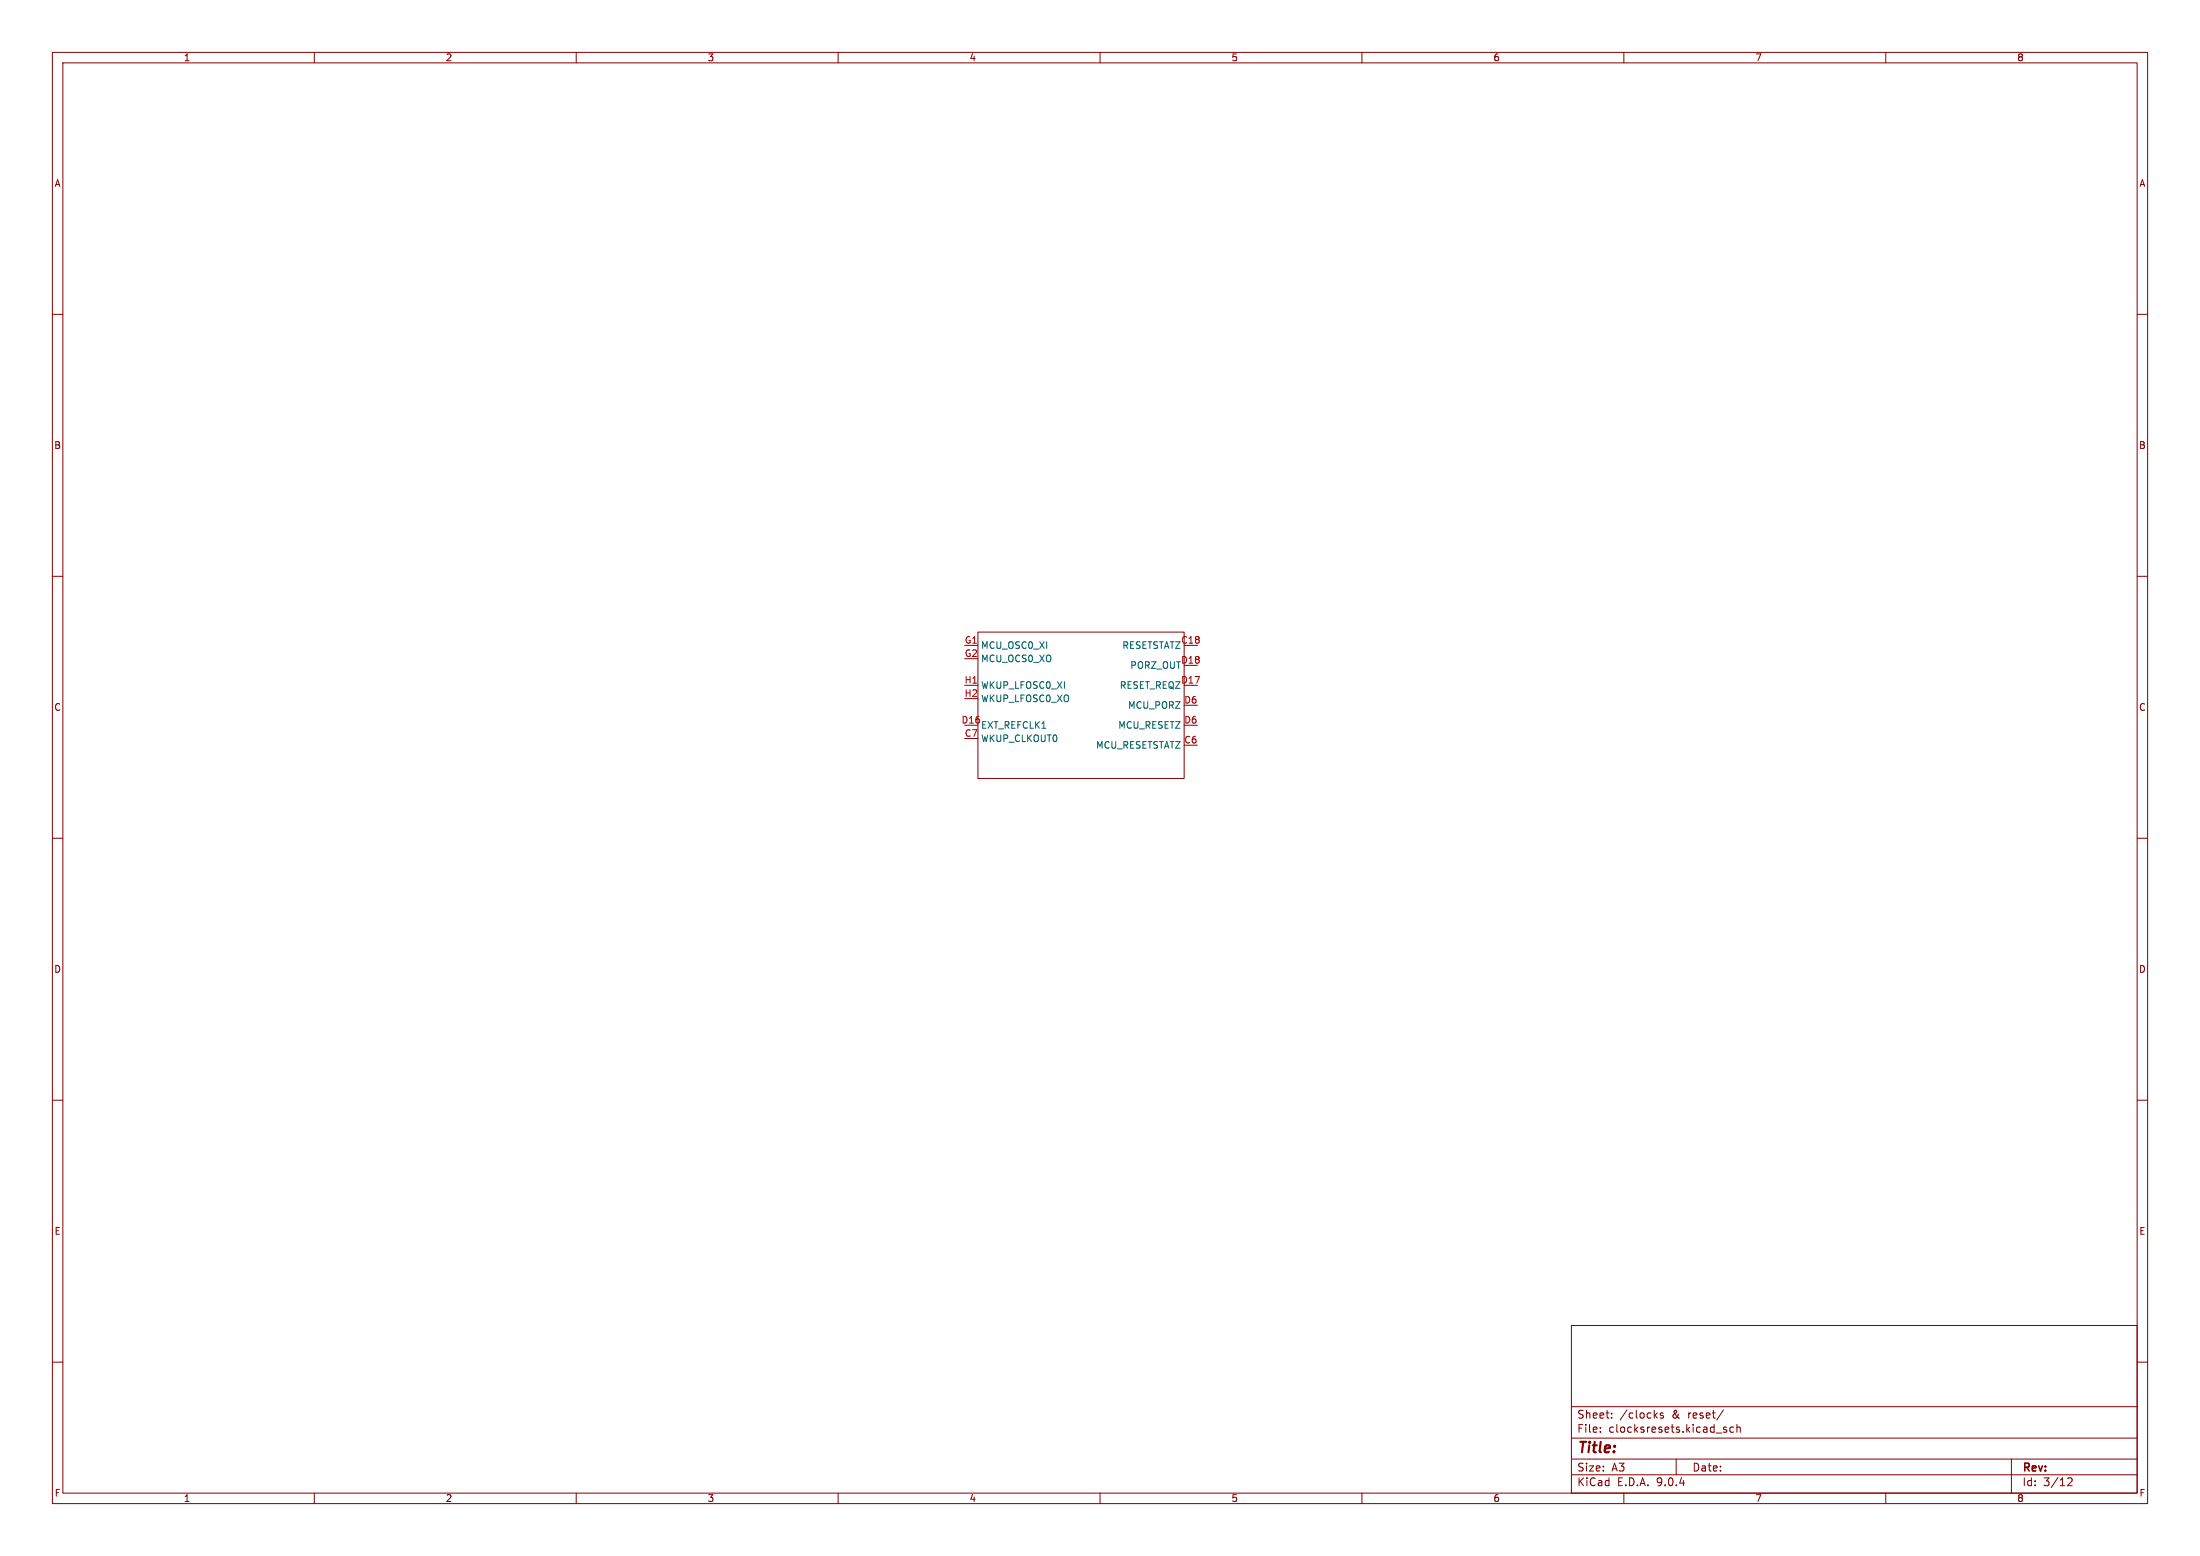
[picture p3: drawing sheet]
<svg xmlns="http://www.w3.org/2000/svg" width="420mm" height="297mm" viewBox="0 0 420 297" stroke-linecap="round" stroke-linejoin="round" font-family="sans-serif">
<g fill="none" stroke="#840000" stroke-width=".19">
<path d="M10 10h400v277h-400zM12 12h396v273h-396zM60 10v2M110 10v2M160 10v2M210 10v2M260 10v2M310 10v2M360 10v2M10 60h2M408 60h2M10 110h2"/>
<path d="M408 110h2M184.1 130.8h2.6M186.7 120.7h39.4v27.9h-39.4zM10 160h2M408 160h2M10 210h2M408 210h2M300 253h108v32h-108zM10 260h2M300 278.5h108M300 274.5h108M300 268.5h108"/>
<path d="M305.5 273.2v.2M305.5 272.5v.1M307.7 270.5v.2M307.7 269.8v.1M315.9 270.1l.5 .6M316.4 269.7l-.6 .6M317.5 269.8l-.3-.1-.3 .2 .1 .2 .5 .2v.3h-.6M320 278.5v3M329 269.1l-1.3 1.9M329 272.7l.7 .4-.3 .3-.4-.1M329.6 272.5l-.4-.1-.2 .2M330.9 272.5l-.4-.1-.3 .3 .2 .6h.5"/>
<path d="M331.6 272.5l.2-.1 .4 .1v.9M331.6 271.9v1.5M384 278.5v6.5M408 260h2M60 285v2M110 285v2M160 285v2M210 285v2M260 285v2M300 281.5h108M310 285v2M360 285v2"/>
<path d="M394.7 282.2l.6-.1 .2 .1 .1 .3-.9 1.1h.9"/>
</g>
<text font-size="2.8" fill="#840000" x="301" y="277.9">Title:</text>
<g font-size="2.1" fill="#840000">
<text x="301" y="273.7">File:</text>
<text x="301" y="271">Sheet:</text>
<text x="307.1" y="273.7">clocksresets.kicad_sch</text>
<text x="309.2" y="271">/clocks</text>
<text x="319.2" y="271">&amp;</text>
<text x="322.4" y="271">reset/</text>
<text x="301" y="281.1">Size:</text>
<text x="307.6" y="281.1">A3</text>
<text x="323" y="281.1">Date:</text>
<text x="386" y="281.3">Rev:</text>
<text x="301" y="283.9">KiCad</text>
<text x="308.7" y="283.9">E.D.A.</text>
<text x="316.3" y="283.9">9.0.4</text>
<text x="386" y="283.9">Id:</text>
<text x="390.1" y="283.9">3/12</text>
</g>
<g font-size="1.8" fill="#840000">
<text x="35" y="11.9">1</text>
<text x="85" y="11.9">2</text>
<text x="135" y="11.9">3</text>
<text x="185" y="11.9">4</text>
<text x="235" y="11.9">5</text>
<text x="285" y="11.9">6</text>
<text x="335" y="11.9">7</text>
<text x="385" y="11.9">8</text>
<text x="10.3" y="35.9">A</text>
<text x="408.3" y="35.9">A</text>
<text x="10.3" y="85.9">B</text>
<text x="408.2" y="85.9">B</text>
<text x="10.3" y="135.9">C</text>
<text x="408.2" y="135.9">C</text>
<text x="10.3" y="185.9">D</text>
<text x="408.2" y="185.9">D</text>
<text x="10.3" y="235.9">E</text>
<text x="408.3" y="235.9">E</text>
<text x="10.3" y="285.9">F</text>
<text x="35" y="286.9">1</text>
<text x="85" y="286.9">2</text>
<text x="135" y="286.9">3</text>
<text x="185" y="286.9">4</text>
<text x="235" y="286.9">5</text>
<text x="285" y="286.9">6</text>
<text x="335" y="286.9">7</text>
<text x="385" y="286.9">8</text>
<text x="408.3" y="285.9">F</text>
</g>
<g font-size="1.8" fill="#a90000">
<text x="184.1" y="122.9">G1</text>
<text x="184.1" y="125.5">G2</text>
<text x="225.4" y="122.9">C18</text>
<text x="184" y="130.6">H1</text>
<text x="225.4" y="126.7">D18</text>
<text x="225.4" y="130.6">D17</text>
<text x="184" y="133.1">H2</text>
<text x="226" y="134.4">D6</text>
<text x="183.5" y="138.2">D16</text>
<text x="184.1" y="140.7">C7</text>
<text x="226" y="138.2">D6</text>
<text x="226" y="142">C6</text>
</g>
<g font-size="1.8" fill="#006464">
<text x="187.2" y="124.1">MCU_OSC0_XI</text>
<text x="214.2" y="124.1">RESETSTATZ</text>
<text x="187.2" y="126.6">MCU_OCS0_XO</text>
<text x="187.2" y="131.7">WKUP_LFOSC0_XI</text>
<text x="213.7" y="131.7">RESET_REQZ</text>
<text x="215.7" y="127.9">PORZ_OUT</text>
<text x="187.2" y="134.2">WKUP_LFOSC0_XO</text>
<text x="215.2" y="135.5">MCU_PORZ</text>
<text x="187.2" y="139.3">EXT_REFCLK1</text>
<text x="187.2" y="141.8">WKUP_CLKOUT0</text>
<text x="209.1" y="143.1">MCU_RESETSTATZ</text>
<text x="213.4" y="139.3">MCU_RESETZ</text>
</g>
</svg>
